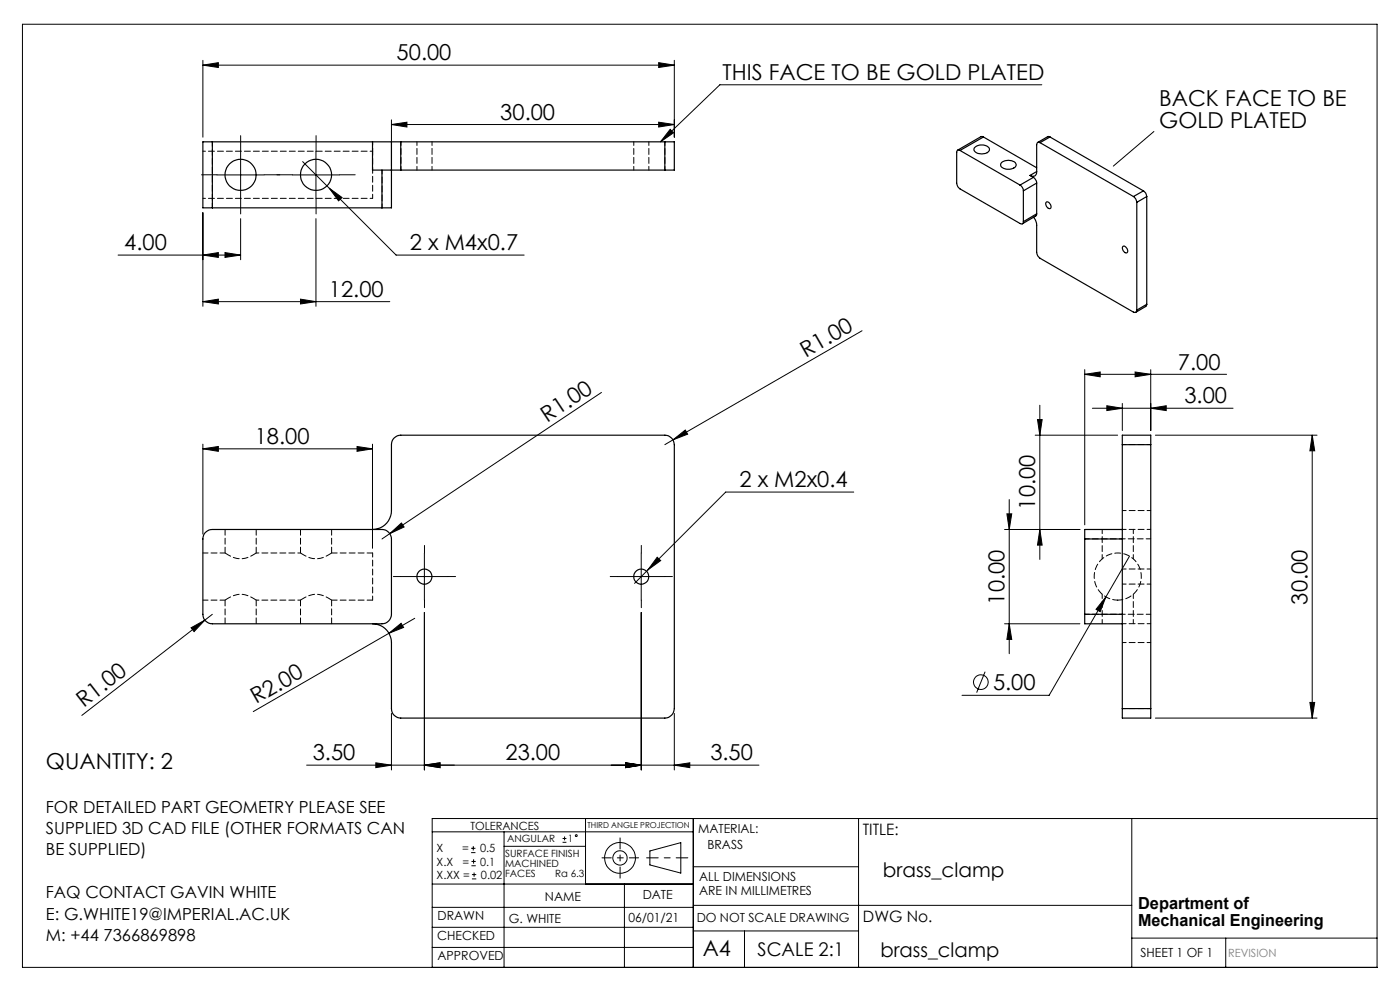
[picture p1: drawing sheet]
<svg xmlns="http://www.w3.org/2000/svg" width="297mm" height="210mm" viewBox="0 0 297 210" stroke-linecap="round" stroke-linejoin="round" font-family="sans-serif">
<g fill="none" stroke="#000" stroke-width=".21">
<path d="M4.8 5.1h287.3v200.1h-287.3zM43 13.8l3.3-.5v1zM43 12.8v16.3M43 13.8h100.1M139.7 13.3l3.4 .5-3.4 .5zM143.1 12.8v16.3M221 18h-68.3l-12.6 12.1M46 37.1h10M51 32.1v10M62 37.1h10M64.2 34.3l19.8 19.8h27.2M67 32.1v10"/>
<path d="M69.8 39.9l2.8 2-.8 .7zM83 26.4l3.3-.5v1zM83 25.4v9.7M83 26.4h60.1M139.7 25.9l3.4 .5-3.4 .5zM142.2 27.4l.7 .8-2.8 1.9zM244.8 27.9l-8.6 7.3M25 54.1h26M43 54.1l3.3-.5v1zM43 45.1v19.9M47.7 53.6l3.3 .5-3.3 .5zM51 46.4v8.7"/>
<path d="M67 46.4v18.6M43 64l3.3-.5v1zM43 64h39.7M63.7 63.5l3.3 .5-3.3 .5zM182.9 70.2l-40.1 23.1M230.1 79.4l3.3-.5v1zM230.1 78.4v32.9M230.1 79.4h30.1M240.8 78.9l3.3 .5-3.3 .5zM244.1 78.4v12.9M43 95.2l3.3-.5v1zM43 94.2v19.1"/>
<path d="M43 95.2h36M75.7 94.7l3.3 .5-3.3 .5zM79 94.2v22.1M127.6 83.2l-44.9 30M142.8 93.3l2.6-2.1 .5 .9zM142.8 93.3l-1.8 1M219.6 92.3h17.5M220.1 89h1l-.5 3.3zM220.6 86v32.7M231.7 86.6h29.9M234.8 86.1l3.3 .5-3.3 .5zM238.1 85.6v5.7"/>
<path d="M244.1 86.6l3.3-.5v1zM245.1 92.3h34.3M278.4 92.3l.5 3.3h-1zM278.4 92.3v60M82.7 113.2l2.5-2.3 .5 .9zM82.7 113.2l-1.7 1.1M90 117.3v10M136 117.3v10M139.4 118.2l.8 .7-2.8 2zM181.1 104.4h-27.1l-16.6 16.5M213.1 112.3h16M213.6 109h1l-.5 3.3z"/>
<path d="M214.1 106v32.7M220.6 112.3l.5 3.3h-1zM239.6 118l-5 8.6M40.5 133.2l3-1.7-2.3 2.5zM43.5 131.5l-26.1 20.3M45 130.3l-1.5 1.2M82.5 134.3l2.6-2.1 .5 .9zM82.5 134.3l-28.8 16.6M85 122.3h10M88 131.2l-5.5 3.1M90 129.9v33.4M131 122.3h10"/>
<path d="M136 129.9v33.4M137.4 120.9l-2.8 2.8M213.1 132.3h16M214.1 132.3l.5 3.3h-1zM234.6 126.6l-1.2 3.1-.9-.5zM234.6 126.6l-12 20.9h-18.5M83 151.3v12M143.1 151.3v12M209 142.5l-1.8 4.4M245.1 152.3h34.3M277.9 149h1l-.5 3.3zM79.7 161.8l3.3 .5-3.3 .5z"/>
<path d="M90 162.3l3.3-.5v1zM91.7 176.5h55.4M99.9 179.9h1M100.4 179.5v.9M106.9 176.5v28.7M106.9 179.5h17.3M119.3 178.7h.9M119.3 177.9h.9M119.8 177.4v.9M124.2 173.6v13.9M132.7 161.8l3.3 .5-3.3 .5zM143.1 162.3l3.2-.5v1z"/>
<path d="M147.1 173.6v31.6M161 162.3h-95.9M182.1 173.6v31.6M240.1 173.6v31.6M292.1 173.6h-200.4v31.6M91.7 196.7h55.4M91.7 192.5h55.4M91.7 187.5h55.4M99.9 180.9h1M100 183.6h.9M100 182.7h.9M100.1 186.4h.9"/>
<path d="M100.1 185.5h.9M100.5 182.3v.9M100.6 185.1v.9M132.5 187.5v17.7M137.9 180.5l6.5-1.8v6.5l-6.5-1.7zM147.1 183.9h35M147.1 197.5h35M147.1 192h93M157.9 197.5v7.7M240.1 199h52M260 199v6.2M91.7 201h55.4"/>
<circle cx="208.1" cy="144.7" r="1.55"/>
<circle cx="122.2" cy="177.3" r=".2"/>
<circle cx="131.5" cy="182" r="1.52"/>
<circle cx="131.5" cy="182" r="3.3"/>
</g>
<path d="M145.9 182h-8.7" fill="none" stroke="#000" stroke-width=".21" stroke-dasharray="15.2 1.3 1.3 1.3" stroke-dashoffset="12.8"/>
<path d="M131.5 177.7v8.6" fill="none" stroke="#000" stroke-width=".21" stroke-dasharray="15.2 1.3 1.3 1.3" stroke-dashoffset="12.9"/>
<path d="M127.7 182h7.8" fill="none" stroke="#000" stroke-width=".21" stroke-dasharray="15.2 1.3 1.3 1.3" stroke-dashoffset="13.3"/>
<g fill="none" stroke="#000" stroke-width=".21" stroke-dasharray="15.2 1.3 1.3 1.3">
<path d="M46.1 37.1h-3.3M51.1 32.1v-3.3M56.1 37.1h3.3M62.1 37.1h-3.3M67.1 32.1v-3.3M72.1 37.1h3.3M51.1 42.1v3.3M67.1 42.1v3.3M90.1 117.3v-1.6M136.1 117.3v-1.6M85.1 122.3h-1.6M90.1 127.3v1.6"/>
<path d="M95.1 122.3h1.6M131.1 122.3h-1.6M136.1 127.3v1.6M141.1 122.3h1.6"/>
</g>
<g fill="#000">
<path d="M142.2 27.4l.7 .8-2.8 1.9zM142.8 93.3l2.6-2.1 .5 .9zM82.7 113.2l2.5-2.3 .5 .9zM40.5 133.2l3-1.7-2.3 2.5zM82.5 134.3l2.6-2.1 .5 .9z"/>
<path d="M43 95.2l3.3-.5v1zM75.7 94.7l3.3 .5-3.3 .5zM132.7 161.8l3.3 .5-3.3 .5zM143.1 162.3l3.2-.5v1zM90 162.3l3.3-.5v1zM132.7 161.8l3.3 .5-3.3 .5zM139.4 118.2l-2 2.7 2.8-2zM43 13.8l3.3-.5v1zM139.7 13.3l3.4 .5-3.4 .5zM83 26.4l3.3-.5v1zM139.7 25.9l3.4 .5-3.4 .5zM69.8 39.9l2 2.7 .8-.7zM230.1 79.4l3.3-.5v1zM240.8 78.9l3.3 .5-3.3 .5zM234.8 86.1l3.3 .5-3.3 .5zM244.1 86.6l3.3-.5v1zM234.6 126.6l-2.1 2.6 .9 .5z"/>
<path d="M213.6 109h1l-.5 3.3zM214.1 132.3l.5 3.3h-1zM220.1 89h1l-.5 3.3zM220.6 112.3l.5 3.3h-1z"/>
<path d="M277.9 149h1l-.5 3.3zM278.4 92.3l.5 3.3h-1z"/>
<path d="M90 162.3l3.3-.5v1zM79.7 161.8l3.3 .5-3.3 .5zM47.7 53.6l3.3 .5-3.3 .5zM43 54.1l3.3-.5v1zM63.7 63.5l3.3 .5-3.3 .5zM43 64l3.3-.5v1z"/>
</g>
<g fill="none" stroke="#000" stroke-width=".25">
<path d="M45 30.1h-2v14h2M45 30.1h34M45 30.1v14M79 30.1v6h6M79 30.1h4M81 36.1v8M83 30.1h2M83 30.1v14h-2M85 36.1h56M85 30.1v6M85 30.1h56M141 30.1h2.1v6h-2.1"/>
<path d="M141 30.1v6M203.7 31.9a.42 .42 0 0 0-.5-.1 .42 .42 0 0 0-.2 .5v6.5a1.6 1.6 0 0 0 .7 1.3l12.7 7.3a.42 .42 0 0 0 .5 .1 .42 .42 0 0 0 .2-.5M203.7 31.9l12.7 7.4M206.7 31.4a2.15 2.15 0 0 1 3.2 .2 1.29 1.29 0 0 1-1.6 1.1 1.4 1.4 0 0 1-1.7-1.1zM208.6 29.1l-.5-.1-4.9 2.8M208.6 29.1l-4.9 2.8M208.6 29.1l11.3 6.5M212.4 34.5a2.23 2.23 0 0 1 3.1 .2 .83 .83 0 0 1-.8 1.1 2.03 2.03 0 0 1-2.4-.7zM216.4 39.3a1.6 1.6 0 0 1 .7 1.2M218.5 37.2l.7 .4M219.2 37.6l.6 .7 .1 .5M219.2 37.6l-2.8 1.7"/>
<path d="M219.9 36.4a.85 .85 0 0 1-.4 .9 .85 .85 0 0 1-1-.1M219.9 38.8v6.6M219.9 38.8l-2.8 1.7M219.9 36.4l-1.4 .8M220.6 30.3a.44 .44 0 0 0-.5-.1 .44 .44 0 0 0-.2 .5v5.7M220.6 30.3l19.9 11.4M222.7 29.1l-.5-.1-2.1 1.2M222.7 29.1l-2.1 1.2M222.7 29.1l19.9 11.4M45 44.1h36M217.1 40.5v6.5M219.3 46.1l.3 .5 .3 1v5.9a1.6 1.6 0 0 0 .7 1.3l19.9 11.4a.44 .44 0 0 0 .5 0 .44 .44 0 0 0 .2-.4"/>
<path d="M219.9 45.4l-.1 .3-2.9 1.8M219.9 45.4l-2.8 1.6M221.9 43a.81 .81 0 0 1 .9 .1 .81 .81 0 0 1 .2 .9 .55 .55 0 0 1-.6 .2 .55 .55 0 0 1-.4-.5zM238.2 52.3a.83 .83 0 0 1 .8 .2 .83 .83 0 0 1 .2 .9 .49 .49 0 0 1-.5 .3 .49 .49 0 0 1-.4-.5l-.2-.6zM240.5 41.7a1.6 1.6 0 0 1 .7 1.2M241.2 42.9v22.9M242.6 40.5a1.47 1.47 0 0 1 .7 1.2M242.6 40.5l-2.1 1.2M243.3 41.7l-2.1 1.2M243.3 41.7v22.8M243.3 64.5l-.2 .5-2.2 1.2M243.3 64.5l-2.1 1.3"/>
<path d="M238.1 94.3v-2h6v2M238.1 94.3h6M238.1 94.3v56M244.1 94.3v56M43.6 112.9a1.92 1.92 0 0 1 1.4-.6h36a2.05 2.05 0 0 1 2 2v16a2.05 2.05 0 0 1-2 2h-36a1.99 1.99 0 0 1-2-2v-16l.2-.7zM79 112.3a4 4 0 0 0 4-4v-14a1.99 1.99 0 0 1 2-2h56a2.05 2.05 0 0 1 2.1 2v56a2.05 2.05 0 0 1-2.1 2h-56a1.99 1.99 0 0 1-2-2v-14a4 4 0 0 0-4-4M230.1 114.3h8M230.1 114.3v16M238.1 112.3h-8v2M230.1 130.3v2h8M230.1 130.3h8M238.1 150.3v2h6v-2"/>
<path d="M238.1 150.3h6"/>
<circle cx="51" cy="37.1" r="3.3"/>
<circle cx="67" cy="37.1" r="3.3"/>
<circle cx="90" cy="122.3" r="1.6"/>
<circle cx="136" cy="122.3" r="1.6"/>
</g>
<path d="M47.8 117.3a5 5 0 0 0 6.6 0M63.8 117.3a5 5 0 0 0 6.6 0M54.4 127.3a5 5 0 0 0-6.6 0M70.4 127.3a5 5 0 0 0-6.6 0" fill="none" stroke="#000" stroke-width=".21" stroke-dasharray="1.3 .6" stroke-dashoffset="-.1"/>
<path d="M81.1 36.1v8M79.1 42.1v-10M233.8 112.3v6.2M240.4 118.5v-6.2M79.1 127.3v-10M233.8 126.1v6.2M240.4 132.3v-6.2" fill="none" stroke="#000" stroke-width=".21" stroke-dasharray="1.3 .6" stroke-dashoffset=".4"/>
<path d="M79.1 117.3h-8.7M70.4 127.3h8.7" fill="none" stroke="#000" stroke-width=".21" stroke-dasharray="1.3 .6" stroke-dashoffset=".1"/>
<path d="M79.1 32.1h-36M43.1 42.1h36M63.8 117.3h-9.4M54.4 127.3h9.4" fill="none" stroke="#000" stroke-width=".21" stroke-dasharray="1.3 .6" stroke-dashoffset=".7"/>
<path d="M47.8 117.3h-4.7M43.1 127.3h4.7M237.1 127.3a5 5 0 0 1-4.4-7.3 5 5 0 0 1 8.5-.6 5 5 0 0 1-3.4 7.9h-.7" fill="none" stroke="#000" stroke-width=".21" stroke-dasharray="1.3 .6" stroke-dashoffset=".2"/>
<path d="M47.8 112.3v5M54.4 117.3v-5M63.8 112.3v5M70.4 117.3v-5M47.8 127.3v5M54.4 132.3v-5M63.8 127.3v5M70.4 132.3v-5" fill="none" stroke="#000" stroke-width=".21" stroke-dasharray="1.3 .6"/>
<path d="M45.1 44.1v-14M230.1 114.3h14M244.1 130.3h-14" fill="none" stroke="#000" stroke-width=".21" stroke-dasharray="1.3 .6" stroke-dashoffset=".3"/>
<g fill="none" stroke="#000" stroke-width=".21" stroke-dasharray="1.3 .6" stroke-dashoffset=".5">
<path d="M85.1 36.1v-6M88.5 30.1v6M91.7 36.1v-6M134.5 30.1v6M137.7 36.1v-6M141.1 30.1v6M238.1 94.3h6M238.1 112.3h6M244.1 108.3h-6M238.1 136.3h6M238.1 123.9h6M244.1 132.3h-6"/>
<path d="M244.1 120.7h-6M244.1 150.3h-6"/>
</g>
<path d="M79.1 30.1v2" fill="none" stroke="#000" stroke-width=".21" stroke-dasharray="1.3 .6" stroke-dashoffset=".6"/>
<g font-size="4.7">
<text x="84.1" y="12.8">50.00</text>
<text x="153.2" y="16.9">THIS FACE TO BE GOLD PLATED</text>
<text x="245.9" y="22.6">BACK FACE TO BE</text>
<text x="106.1" y="25.4">30.00</text>
<text x="245.9" y="27.1">GOLD PLATED</text>
<text x="26.4" y="53.1">4.00</text>
<text x="86.9" y="53.1">2 x M4x0.7</text>
<text x="69.8" y="62.9">12.00</text>
<text x="171" y="75.9" transform="rotate(-30 171 75.9)">R1.00</text>
<text x="249.9" y="78.4">7.00</text>
<text x="116.1" y="89.7" transform="rotate(-34 116.1 89.7)">R1.00</text>
<text x="251.3" y="85.6">3.00</text>
<text x="54" y="94.2">18.00</text>
<text x="156.9" y="103.4">2 x M2x0.4</text>
<text x="219.6" y="108.1" transform="rotate(-90 219.6 108.1)">10.00</text>
<text x="213.1" y="128.2" transform="rotate(-90 213.1 128.2)">10.00</text>
<text x="277.4" y="128.2" transform="rotate(-90 277.4 128.2)">30.00</text>
<text x="54.4" y="149.4" transform="rotate(-30 54.4 149.4)">R2.00</text>
<text x="210.7" y="146.4">5.00</text>
<text x="17.8" y="150.1" transform="rotate(-38 17.8 150.1)">R1.00</text>
<text x="66.4" y="161.3">3.50</text>
<text x="107.2" y="161.3">23.00</text>
<text x="150.7" y="161.3">3.50</text>
<text x="9.7" y="163.1">QUANTITY: 2</text>
<text x="149.1" y="202.9">A4</text>
</g>
<g font-size="4.2">
<text x="187.3" y="186">brass_clamp</text>
<text x="186.8" y="203">brass_clamp</text>
</g>
<text font-size="4" x="160.7" y="202.8">SCALE 2:1</text>
<g font-size="3.5">
<text x="9.7" y="172.4">FOR DETAILED PART GEOMETRY PLEASE SEE</text>
<text x="9.7" y="176.9">SUPPLIED 3D CAD FILE (OTHER FORMATS CAN</text>
<text x="9.7" y="181.5">BE SUPPLIED)</text>
<text x="9.7" y="190.5">FAQ CONTACT GAVIN WHITE</text>
<text x="9.7" y="195.1">E: G.WHITE19@IMPERIAL.AC.UK</text>
<text x="241.4" y="192.8">Department of</text>
<text x="241.4" y="196.3">Mechanical Engineering</text>
<text x="9.7" y="199.6">M: +44 7366869898</text>
</g>
<g font-size="3.3">
<text x="183" y="177.2">TITLE:</text>
<text x="183.1" y="195.7">DWG No.</text>
</g>
<g font-size="2.7">
<text x="148.1" y="176.7">MATERIAL:</text>
<text x="150.1" y="180.1">BRASS</text>
<text x="115.6" y="191">NAME</text>
<text x="136.3" y="190.8">DATE</text>
<text x="148.3" y="186.8">ALL DIMENSIONS</text>
<text x="148.3" y="189.8">ARE IN MILLIMETRES</text>
<text x="92.8" y="195.2">DRAWN</text>
<text x="107.9" y="195.7">G. WHITE</text>
<text x="133.3" y="195.6">06/01/21</text>
<text x="147.8" y="195.7">DO NOT SCALE DRAWING</text>
<text x="92.8" y="199.3">CHECKED</text>
<text x="92.8" y="203.6">APPROVED</text>
<text x="242" y="203">SHEET 1 OF 1</text>
</g>
<g font-size="2.4">
<text x="99.8" y="176">TOLERANCES</text>
<text x="92.6" y="180.8">X</text>
<text x="92.6" y="183.6">X.X</text>
<text x="98" y="180.8">=</text>
<text x="98.1" y="183.6">=</text>
<text x="101.8" y="180.8">0.5</text>
<text x="101.9" y="183.6">0.1</text>
<text x="92.6" y="186.4">X.XX =</text>
<text x="102" y="186.4">0.02</text>
</g>
<text font-size="2.4" fill="#808080" x="260.6" y="203">REVISION</text>
<g font-size="2.1">
<text x="107.6" y="178.6">ANGULAR</text>
<text x="120.5" y="178.6">1</text>
<text x="107.2" y="181.8">SURFACE FINISH</text>
<text x="107.2" y="183.9">MACHINED</text>
<text x="107.2" y="186">FACES</text>
<text x="117.8" y="186">Ra 6.3</text>
</g>
<text font-size="1.7" x="124.6" y="175.7">THIRD ANGLE PROJECTION</text>
</svg>
